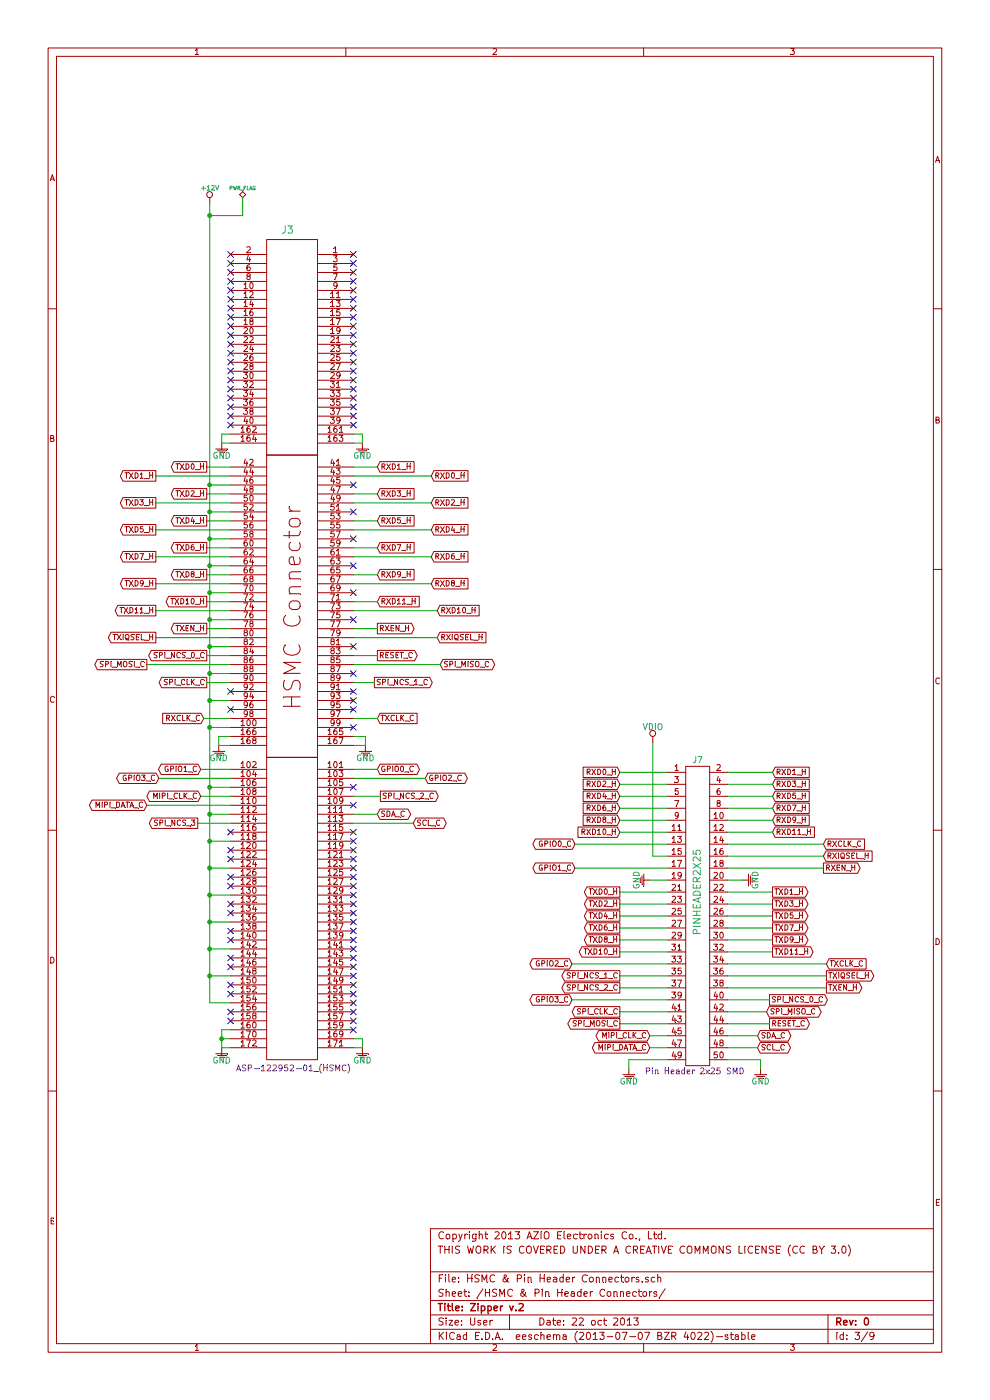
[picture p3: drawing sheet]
EESchema Schematic File Version 2
LIBS:Zipper-cache
LIBS:Zipper-cache
EELAYER 27 0
EELAYER END
$Descr User 8263 11692
encoding utf-8
Sheet 3 9
Title "Zipper v.2"
Date "22 oct 2013"
Rev "0"
Comp ""
Comment1 "THIS WORK IS COVERED UNDER A CREATIVE COMMONS LICENSE (CC BY 3.0)"
Comment2 "Copyright 2013 AZIO Electronics Co., Ltd."
Comment3 ""
Comment4 ""
$EndDescr
Text GLabel 3550 6500 2    45   BiDi ~ 0
GPIO2_C
Text GLabel 3150 5475 2    45   Output ~ 0
RESET_C
Text GLabel 1225 5550 0    45   Output ~ 0
SPI_MOSI_C
Text GLabel 3675 5550 2    45   BiDi ~ 0
SPI_MISO_C
Text GLabel 1725 5475 0    45   Output ~ 0
SPI_NCS_0_C
Text GLabel 1675 6425 0    45   BiDi ~ 0
GPIO1_C
Text GLabel 3150 5025 2    45   Input ~ 0
RXD11_H
Text GLabel 3150 4575 2    45   Input ~ 0
RXD7_H
Text GLabel 3150 4350 2    45   Input ~ 0
RXD5_H
Text GLabel 3150 4125 2    45   Input ~ 0
RXD3_H
Text GLabel 3150 3900 2    45   Input ~ 0
RXD1_H
Text GLabel 3650 5100 2    45   Input ~ 0
RXD10_H
Text GLabel 3600 4875 2    45   Input ~ 0
RXD8_H
Text GLabel 3600 4650 2    45   Input ~ 0
RXD6_H
Text GLabel 3650 5325 2    45   Input ~ 0
RXIQSEL_H
Text GLabel 3600 4425 2    45   Input ~ 0
RXD4_H
Text GLabel 1725 4800 0    45   Output ~ 0
TXD8_H
Text GLabel 1725 4575 0    45   Output ~ 0
TXD6_H
Text GLabel 1725 4125 0    45   Output ~ 0
TXD2_H
Text GLabel 1300 5325 0    45   Output ~ 0
TXIQSEL_H
Text GLabel 1725 5700 0    45   Output ~ 0
SPI_CLK_C
Text GLabel 3150 5250 2    45   Output ~ 0
RXEN_H
Text GLabel 1725 5250 0    45   Output ~ 0
TXEN_H
Text GLabel 3150 6425 2    45   BiDi ~ 0
GPIO0_C
Text GLabel 3150 4800 2    45   Input ~ 0
RXD9_H
Text GLabel 1725 5025 0    45   Output ~ 0
TXD10_H
Text GLabel 1300 5100 0    45   Output ~ 0
TXD11_H
Text GLabel 1300 3975 0    45   Output ~ 0
TXD1_H
Text GLabel 1300 4200 0    45   Output ~ 0
TXD3_H
Text GLabel 1300 4425 0    45   Output ~ 0
TXD5_H
Text GLabel 1300 4875 0    45   Output ~ 0
TXD9_H
Text GLabel 1300 4650 0    45   Output ~ 0
TXD7_H
Text GLabel 3600 4200 2    45   Input ~ 0
RXD2_H
Text GLabel 3600 3975 2    45   Input ~ 0
RXD0_H
Text GLabel 1725 4350 0    45   Output ~ 0
TXD4_H
Text GLabel 1725 3900 0    45   Output ~ 0
TXD0_H
$Comp
L GND #021
U 1 1
P 3050 6275
F 0 "#021" H 3100 6325 50  0001 C CNN
F 1 "GND" H 3050 6215 50  0000 C CNN
F 2 "" H 3050 6275 60  0001 C CNN
F 3 "" H 3050 6275 60  0001 C CNN
	1    3050 6275
	1    0    0    -1  
$EndComp
$Comp
L GND #022
U 1 1
P 1850 3750
F 0 "#022" H 1900 3800 50  0001 C CNN
F 1 "GND" H 1850 3690 50  0000 C CNN
F 2 "" H 1850 3750 60  0001 C CNN
F 3 "" H 1850 3750 60  0001 C CNN
	1    1850 3750
	1    0    0    -1  
$EndComp
$Comp
L GND #023
U 1 1
P 3025 3750
F 0 "#023" H 3075 3800 50  0001 C CNN
F 1 "GND" H 3025 3690 50  0000 C CNN
F 2 "" H 3025 3750 60  0001 C CNN
F 3 "" H 3025 3750 60  0001 C CNN
	1    3025 3750
	1    0    0    -1  
$EndComp
$Comp
L GND #024
U 1 1
P 3025 8800
F 0 "#024" H 3075 8850 50  0001 C CNN
F 1 "GND" H 3025 8740 50  0000 C CNN
F 2 "" H 3025 8800 60  0001 C CNN
F 3 "" H 3025 8800 60  0001 C CNN
	1    3025 8800
	1    0    0    -1  
$EndComp
$Comp
L GND #025
U 1 1
P 1850 8800
F 0 "#025" H 1900 8850 50  0001 C CNN
F 1 "GND" H 1850 8740 50  0000 C CNN
F 2 "" H 1850 8800 60  0001 C CNN
F 3 "" H 1850 8800 60  0001 C CNN
	1    1850 8800
	1    0    0    -1  
$EndComp
$Comp
L GND #026
U 1 1
P 1825 6275
F 0 "#026" H 1875 6325 50  0001 C CNN
F 1 "GND" H 1825 6215 50  0000 C CNN
F 2 "" H 1825 6275 60  0001 C CNN
F 3 "" H 1825 6275 60  0001 C CNN
	1    1825 6275
	1    0    0    -1  
$EndComp
NoConn ~ 1925 2125
NoConn ~ 1925 2200
NoConn ~ 1925 2275
NoConn ~ 1925 2350
NoConn ~ 1925 2425
NoConn ~ 1925 2500
NoConn ~ 1925 2575
NoConn ~ 1925 2650
NoConn ~ 1925 2725
NoConn ~ 1925 2800
NoConn ~ 1925 2875
NoConn ~ 1925 2950
NoConn ~ 1925 3025
NoConn ~ 1925 3100
NoConn ~ 1925 3175
NoConn ~ 1925 3250
NoConn ~ 1925 3325
NoConn ~ 1925 3400
NoConn ~ 2950 3550
NoConn ~ 2950 3475
NoConn ~ 2950 3400
NoConn ~ 2950 3325
NoConn ~ 2950 3250
NoConn ~ 2950 3175
NoConn ~ 2950 3100
NoConn ~ 2950 3025
NoConn ~ 2950 2950
NoConn ~ 2950 2875
NoConn ~ 2950 2800
NoConn ~ 2950 2725
NoConn ~ 2950 2650
NoConn ~ 2950 2575
NoConn ~ 2950 2500
NoConn ~ 2950 2425
NoConn ~ 2950 2350
NoConn ~ 2950 2275
NoConn ~ 2950 2200
NoConn ~ 2950 2125
NoConn ~ 2950 4050
NoConn ~ 2950 4275
NoConn ~ 2950 4500
NoConn ~ 2950 4725
NoConn ~ 2950 5175
NoConn ~ 2950 5400
NoConn ~ 2950 5625
NoConn ~ 2950 5775
NoConn ~ 2950 5850
NoConn ~ 2950 5925
NoConn ~ 2950 6075
NoConn ~ 1925 6950
NoConn ~ 1925 7100
NoConn ~ 1925 7175
NoConn ~ 1925 7325
NoConn ~ 1925 7400
NoConn ~ 1925 7550
NoConn ~ 1925 7625
NoConn ~ 1925 7775
NoConn ~ 1925 7850
NoConn ~ 1925 8000
NoConn ~ 1925 8075
NoConn ~ 1925 8225
NoConn ~ 1925 8300
NoConn ~ 1925 8450
NoConn ~ 1925 8525
NoConn ~ 2950 8600
NoConn ~ 2950 8525
NoConn ~ 2950 8450
NoConn ~ 2950 8375
NoConn ~ 2950 8300
NoConn ~ 2950 8225
NoConn ~ 2950 8150
NoConn ~ 2950 8075
NoConn ~ 2950 8000
NoConn ~ 2950 7925
NoConn ~ 2950 7850
NoConn ~ 2950 7775
NoConn ~ 2950 7700
NoConn ~ 2950 7625
NoConn ~ 2950 7550
NoConn ~ 2950 7475
NoConn ~ 2950 7400
NoConn ~ 2950 7325
NoConn ~ 2950 7250
NoConn ~ 2950 7175
NoConn ~ 2950 7100
NoConn ~ 2950 7025
NoConn ~ 2950 6950
NoConn ~ 2950 6725
NoConn ~ 2950 6575
Text GLabel 1700 6000 0    45   Input ~ 0
RXCLK_C
NoConn ~ 1925 3475
NoConn ~ 1925 3550
Text GLabel 3150 6000 2    45   Input ~ 0
TXCLK_C
Text GLabel 3125 5700 2    45   Output ~ 0
SPI_NCS_1_C
Text GLabel 3175 6650 2    45   Output ~ 0
SPI_NCS_2_C
NoConn ~ 2950 4950
NoConn ~ 1925 5775
NoConn ~ 1925 5925
$Comp
L +12V #PWR027
U 1 1
P 1750 1700
F 0 "#PWR027" H 1800 1675 20  0001 C CNN
F 1 "+12V" H 1750 1825 39  0000 C CNN
F 2 "~" H 1750 1700 60  0000 C CNN
F 3 "~" H 1750 1700 60  0000 C CNN
	1    1750 1700
	1    0    0    -1  
$EndComp
Text GLabel 4775 8050 0    45   BiDi ~ 0
GPIO2_C
Text GLabel 6425 8550 2    45   Output ~ 0
RESET_C
Text GLabel 6400 8450 2    45   BiDi ~ 0
SPI_MISO_C
Text GLabel 6450 6950 2    45   Input ~ 0
RXD11_H
Text GLabel 6450 6750 2    45   Input ~ 0
RXD7_H
Text GLabel 6450 6650 2    45   Input ~ 0
RXD5_H
Text GLabel 6450 6550 2    45   Input ~ 0
RXD3_H
Text GLabel 6450 6450 2    45   Input ~ 0
RXD1_H
Text GLabel 5175 6950 0    45   Input ~ 0
RXD10_H
Text GLabel 5175 6850 0    45   Input ~ 0
RXD8_H
Text GLabel 5175 6750 0    45   Input ~ 0
RXD6_H
Text GLabel 6875 7150 2    45   Input ~ 0
RXIQSEL_H
Text GLabel 5175 6650 0    45   Input ~ 0
RXD4_H
Text GLabel 6875 7250 2    45   Output ~ 0
RXEN_H
Text GLabel 4800 7050 0    45   BiDi ~ 0
GPIO0_C
Text GLabel 6450 6850 2    45   Input ~ 0
RXD9_H
Text GLabel 5175 6550 0    45   Input ~ 0
RXD2_H
Text GLabel 5175 6450 0    45   Input ~ 0
RXD0_H
Text GLabel 6900 8050 2    45   Input ~ 0
TXCLK_C
Text GLabel 5175 8150 0    45   Output ~ 0
SPI_NCS_1_C
Text GLabel 5175 8250 0    45   Output ~ 0
SPI_NCS_2_C
Text GLabel 5175 8550 0    45   Output ~ 0
SPI_MOSI_C
Text GLabel 6425 8350 2    45   Output ~ 0
SPI_NCS_0_C
Text GLabel 4800 7250 0    45   BiDi ~ 0
GPIO1_C
Text GLabel 5175 7850 0    45   Output ~ 0
TXD8_H
Text GLabel 5175 7750 0    45   Output ~ 0
TXD6_H
Text GLabel 5175 7550 0    45   Output ~ 0
TXD2_H
Text GLabel 6900 8150 2    45   Output ~ 0
TXIQSEL_H
Text GLabel 5175 8450 0    45   Output ~ 0
SPI_CLK_C
Text GLabel 6900 8250 2    45   Output ~ 0
TXEN_H
Text GLabel 5175 7950 0    45   Output ~ 0
TXD10_H
Text GLabel 6450 7950 2    45   Output ~ 0
TXD11_H
Text GLabel 6450 7450 2    45   Output ~ 0
TXD1_H
Text GLabel 6450 7550 2    45   Output ~ 0
TXD3_H
Text GLabel 6450 7650 2    45   Output ~ 0
TXD5_H
Text GLabel 6450 7850 2    45   Output ~ 0
TXD9_H
Text GLabel 6450 7750 2    45   Output ~ 0
TXD7_H
Text GLabel 5175 7650 0    45   Output ~ 0
TXD4_H
Text GLabel 5175 7450 0    45   Output ~ 0
TXD0_H
Text GLabel 6875 7050 2    45   Input ~ 0
RXCLK_C
$Comp
L GND #028
U 1 1
P 5375 7350
F 0 "#028" H 5425 7400 50  0001 C CNN
F 1 "GND" H 5375 7290 50  0000 C CNN
F 2 "" H 5375 7350 60  0001 C CNN
F 3 "" H 5375 7350 60  0001 C CNN
	1    5375 7350
	0    1    1    0   
$EndComp
$Comp
L GND #029
U 1 1
P 6250 7350
F 0 "#029" H 6300 7400 50  0001 C CNN
F 1 "GND" H 6250 7290 50  0000 C CNN
F 2 "" H 6250 7350 60  0001 C CNN
F 3 "" H 6250 7350 60  0001 C CNN
	1    6250 7350
	0    -1   -1   0   
$EndComp
Wire Wire Line
	1925 4350 1725 4350
Wire Wire Line
	1300 4650 1925 4650
Wire Wire Line
	1300 4425 1925 4425
Wire Wire Line
	1725 5025 1925 5025
Wire Wire Line
	3150 4800 2950 4800
Wire Wire Line
	2950 6425 3150 6425
Wire Wire Line
	2950 5250 3150 5250
Wire Wire Line
	1225 5550 1925 5550
Wire Wire Line
	2950 5550 3675 5550
Wire Wire Line
	1675 6425 1925 6425
Wire Wire Line
	2950 4575 3150 4575
Wire Wire Line
	2950 4200 3600 4200
Wire Wire Line
	2950 5100 3650 5100
Wire Wire Line
	2950 4650 3600 4650
Wire Wire Line
	1925 4800 1725 4800
Wire Wire Line
	1925 4125 1725 4125
Wire Wire Line
	1300 5325 1925 5325
Wire Wire Line
	1925 4575 1725 4575
Wire Wire Line
	2950 4350 3150 4350
Wire Wire Line
	2950 5325 3650 5325
Wire Wire Line
	2950 4875 3600 4875
Wire Wire Line
	2950 3975 3600 3975
Wire Wire Line
	2950 4425 3600 4425
Wire Wire Line
	2950 5025 3150 5025
Wire Wire Line
	1925 5475 1725 5475
Wire Wire Line
	2950 6500 3550 6500
Wire Wire Line
	2950 5475 3150 5475
Wire Wire Line
	1725 5700 1925 5700
Wire Wire Line
	1925 5250 1725 5250
Wire Wire Line
	1300 5100 1925 5100
Wire Wire Line
	1300 4200 1925 4200
Wire Wire Line
	1300 4875 1925 4875
Wire Wire Line
	3150 4125 2950 4125
Wire Wire Line
	3150 3900 2950 3900
Wire Wire Line
	1725 3900 1925 3900
Wire Wire Line
	1300 3975 1925 3975
Wire Wire Line
	2950 3625 3025 3625
Wire Wire Line
	3025 3625 3025 3700
Wire Wire Line
	3025 3700 2950 3700
Wire Wire Line
	1925 3625 1850 3625
Wire Wire Line
	1850 3625 1850 3700
Wire Wire Line
	1850 3700 1925 3700
Wire Wire Line
	2950 6150 3050 6150
Wire Wire Line
	3050 6150 3050 6225
Wire Wire Line
	3050 6225 2950 6225
Wire Wire Line
	1925 6150 1825 6150
Wire Wire Line
	1825 6150 1825 6225
Wire Wire Line
	1825 6225 1925 6225
Wire Wire Line
	2950 8675 3025 8675
Wire Wire Line
	3025 8675 3025 8750
Wire Wire Line
	3025 8750 2950 8750
Wire Wire Line
	1925 8675 1850 8675
Wire Wire Line
	1850 8600 1850 8750
Wire Wire Line
	1850 8750 1925 8750
Wire Wire Line
	1925 8600 1850 8600
Connection ~ 1850 8675
Wire Wire Line
	1925 4050 1750 4050
Wire Wire Line
	1750 1700 1750 8375
Wire Wire Line
	1750 4275 1925 4275
Connection ~ 1750 4050
Wire Wire Line
	1750 4500 1925 4500
Connection ~ 1750 4275
Wire Wire Line
	1750 4725 1925 4725
Connection ~ 1750 4500
Wire Wire Line
	1750 4950 1925 4950
Connection ~ 1750 4725
Wire Wire Line
	1750 5175 1925 5175
Connection ~ 1750 4950
Wire Wire Line
	1750 5400 1925 5400
Connection ~ 1750 5175
Wire Wire Line
	1750 5625 1925 5625
Connection ~ 1750 5400
Wire Wire Line
	1750 5850 1925 5850
Connection ~ 1750 5625
Wire Wire Line
	1750 6075 1925 6075
Connection ~ 1750 5850
Wire Wire Line
	1750 6575 1925 6575
Connection ~ 1750 6075
Wire Wire Line
	1750 6800 1925 6800
Connection ~ 1750 6575
Wire Wire Line
	1750 7025 1925 7025
Connection ~ 1750 6800
Wire Wire Line
	1750 7250 1925 7250
Connection ~ 1750 7025
Wire Wire Line
	1750 7475 1925 7475
Connection ~ 1750 7250
Wire Wire Line
	1750 7700 1925 7700
Connection ~ 1750 7475
Wire Wire Line
	1750 7925 1925 7925
Connection ~ 1750 7700
Wire Wire Line
	1750 8150 1925 8150
Connection ~ 1750 7925
Wire Wire Line
	1750 8375 1925 8375
Connection ~ 1750 8150
Wire Wire Line
	1925 6000 1700 6000
Wire Wire Line
	2950 6000 3150 6000
Wire Wire Line
	3125 5700 2950 5700
Wire Wire Line
	2950 6650 3175 6650
Wire Wire Line
	5175 6450 5575 6450
Wire Wire Line
	5175 6550 5575 6550
Wire Wire Line
	5175 6650 5575 6650
Wire Wire Line
	5175 6750 5575 6750
Wire Wire Line
	5175 6850 5575 6850
Wire Wire Line
	5175 6950 5575 6950
Wire Wire Line
	4800 7250 5575 7250
Wire Wire Line
	5575 7450 5175 7450
Wire Wire Line
	5175 7550 5575 7550
Wire Wire Line
	5575 7650 5175 7650
Wire Wire Line
	5175 7750 5575 7750
Wire Wire Line
	5575 7850 5175 7850
Wire Wire Line
	5175 7950 5575 7950
Wire Wire Line
	5575 8150 5175 8150
Wire Wire Line
	5175 8250 5575 8250
Wire Wire Line
	5575 8450 5175 8450
Wire Wire Line
	5175 8550 5575 8550
Wire Wire Line
	6075 8550 6425 8550
Wire Wire Line
	6400 8450 6075 8450
Wire Wire Line
	6075 8350 6425 8350
Wire Wire Line
	6900 8250 6075 8250
Wire Wire Line
	6900 8150 6075 8150
Wire Wire Line
	6075 8050 6900 8050
Wire Wire Line
	6450 7950 6075 7950
Wire Wire Line
	6075 7850 6450 7850
Wire Wire Line
	6075 7750 6450 7750
Wire Wire Line
	6450 7650 6075 7650
Wire Wire Line
	6075 7550 6450 7550
Wire Wire Line
	6450 7450 6075 7450
Wire Wire Line
	6875 7250 6075 7250
Wire Wire Line
	6075 7150 6875 7150
Wire Wire Line
	6875 7050 6075 7050
Wire Wire Line
	6075 6950 6450 6950
Wire Wire Line
	6450 6850 6075 6850
Wire Wire Line
	6075 6750 6450 6750
Wire Wire Line
	6450 6650 6075 6650
Wire Wire Line
	6075 6550 6450 6550
Wire Wire Line
	6450 6450 6075 6450
Wire Wire Line
	6075 7350 6200 7350
$Comp
L PWR_FLAG #FLG030
U 1 1
P 2025 1625
F 0 "#FLG030" H 2025 1550 30  0001 C CNN
F 1 "PWR_FLAG" H 2025 1675 30  0000 C CNN
F 2 "~" H 2025 1625 60  0000 C CNN
F 3 "~" H 2025 1625 60  0000 C CNN
	1    2025 1625
	1    0    0    -1  
$EndComp
Wire Wire Line
	2025 1650 2025 1800
Connection ~ 1750 1800
Wire Wire Line
	2025 1800 1750 1800
$Comp
L ASP-122952-01_(HSMC) J3
U 1 1
P 2450 4525
F 0 "J3" H 2400 7125 60  0000 C CNN
F 1 "ASP-122952-01_(HSMC)" H 2450 7225 60  0001 C CNN
F 2 "HSMC" H 2400 7125 60  0001 C CNN
F 3 "" H 2675 4500 60  0000 C CNN
F 4 "HSMC" H 2500 7425 60  0001 C CNN "Description"
F 5 "ASP-122952-01" H 2600 7525 60  0001 C CNN "Manufacturer Part Number"
F 6 "Samtec" H 2700 7625 60  0001 C CNN "Manufacturer"
F 7 "Samtec" H 2800 7725 60  0001 C CNN "Vendor"
F 8 "ASP-122952-01" H 2900 7825 60  0001 C CNN "Vendor Part Number"
F 9 "ASP-122952-01_(HSMC)" H 2450 125 50  0000 C CNN "Component Value"
	1    2450 4525
	1    0    0    -1  
$EndComp
Text GLabel 1325 6500 0    45   BiDi ~ 0
GPIO3_C
Wire Wire Line
	1325 6500 1925 6500
Text GLabel 1675 6650 0    45   BiDi ~ 0
MIPI_CLK_C
Text GLabel 1225 6725 0    45   BiDi ~ 0
MIPI_DATA_C
Wire Wire Line
	1225 6725 1925 6725
Wire Wire Line
	1675 6650 1925 6650
Text GLabel 3450 6875 2    45   BiDi ~ 0
SCL_C
Text GLabel 3150 6800 2    45   BiDi ~ 0
SDA_C
Wire Wire Line
	3150 6800 2950 6800
Wire Wire Line
	3450 6875 2950 6875
Wire Wire Line
	5575 7150 5450 7150
Wire Wire Line
	5450 7150 5450 6200
$Comp
L VDIO #PWR031
U 1 1
P 5450 6200
F 0 "#PWR031" H 5500 6175 20  0001 C CNN
F 1 "VDIO" H 5450 6325 50  0000 C CNN
F 2 "~" H 5450 6200 60  0000 C CNN
F 3 "~" H 5450 6200 60  0000 C CNN
	1    5450 6200
	1    0    0    -1  
$EndComp
Text GLabel 4775 8350 0    45   BiDi ~ 0
GPIO3_C
Wire Wire Line
	4775 8050 5575 8050
Wire Wire Line
	4775 8350 5575 8350
Wire Wire Line
	4800 7050 5575 7050
Text GLabel 5425 8650 0    45   BiDi ~ 0
MIPI_CLK_C
Text GLabel 5425 8750 0    45   BiDi ~ 0
MIPI_DATA_C
Wire Wire Line
	5575 8650 5425 8650
Wire Wire Line
	5425 8750 5575 8750
Text GLabel 6325 8750 2    45   BiDi ~ 0
SCL_C
Text GLabel 6325 8650 2    45   BiDi ~ 0
SDA_C
Wire Wire Line
	6075 8650 6325 8650
Wire Wire Line
	6075 8750 6325 8750
$Comp
L PINHEADER2X25 J7
U 1 1
P 5725 6400
F 0 "J7" H 5825 6450 50  0000 C CNN
F 1 "PINHEADER2X25" V 5825 5350 60  0000 C CNN
F 2 "PinHeader2x25SMD" H 5825 6600 60  0001 C CNN
F 3 "" H 5725 6400 60  0000 C CNN
F 4 "DOUBLE ROW, SMT HEADER, -2X50 W, TIN PLATED," H 5675 6700 60  0001 C CNN "Description"
F 5 "95278-101-50LF" H 5775 6800 60  0001 C CNN "Manufacturer Part Number"
F 6 "FCI" H 5775 6900 60  0001 C CNN "Manufacturer"
F 7 "RS" H 5775 7000 60  0001 C CNN "Vendor"
F 8 "673-7341" H 5775 7100 60  0001 C CNN "Vendor Part Number"
F 9 "Pin Header 2x25 SMD" H 5800 3850 50  0000 C CNN "Component Value"
	1    5725 6400
	1    0    0    -1  
$EndComp
$Comp
L GND #032
U 1 1
P 5250 8975
F 0 "#032" H 5300 9025 50  0001 C CNN
F 1 "GND" H 5250 8915 50  0000 C CNN
F 2 "" H 5250 8975 60  0001 C CNN
F 3 "" H 5250 8975 60  0001 C CNN
	1    5250 8975
	1    0    0    -1  
$EndComp
$Comp
L GND #033
U 1 1
P 6350 8975
F 0 "#033" H 6400 9025 50  0001 C CNN
F 1 "GND" H 6350 8915 50  0000 C CNN
F 2 "" H 6350 8975 60  0001 C CNN
F 3 "" H 6350 8975 60  0001 C CNN
	1    6350 8975
	1    0    0    -1  
$EndComp
Wire Wire Line
	6075 8850 6350 8850
Wire Wire Line
	6350 8850 6350 8925
Wire Wire Line
	5250 8925 5250 8850
Wire Wire Line
	5250 8850 5575 8850
Wire Wire Line
	5575 7350 5425 7350
Text GLabel 1650 6875 0    45   Output ~ 0
SPI_NCS_3
Wire Wire Line
	1925 6875 1650 6875
$EndSCHEMATC
